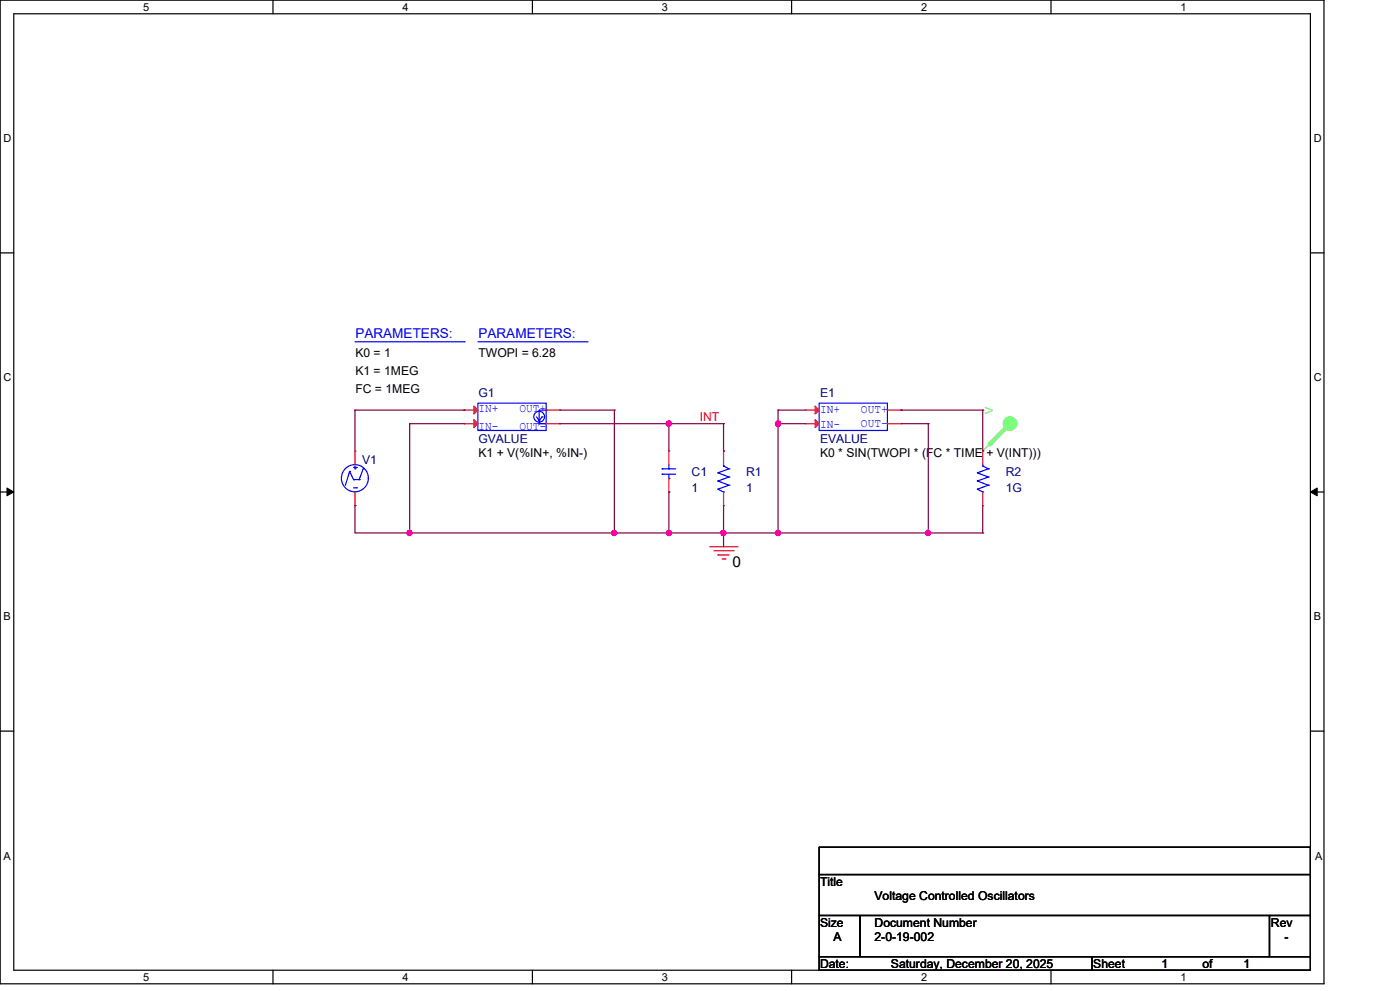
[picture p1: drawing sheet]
<svg xmlns="http://www.w3.org/2000/svg" width="297mm" height="210mm" viewBox="0 0 297 210" stroke-linecap="round" stroke-linejoin="round" font-family="sans-serif">
<g fill="none" stroke="#000" stroke-width=".25">
<path d="M0 0h280.6v208.4h-280.6zM2.9 2.9h274.8v202.6h-274.8zM57.8 0v2.9M112.8 0v2.9M167.8 0v2.9M222.7 0v2.9M0 53.6h2.9M277.7 53.6h2.9M0 104.2h2.9M277.7 104.2h2.9M0 154.9h2.9M277.7 154.9h2.9"/>
<path d="M173.6 179.4h104.1v5.8h-104.1zM173.6 185.2h104.1v8.7h-104.1zM173.6 193.9h8.7v8.7h-8.7zM182.3 193.9h86.7v8.7h-86.7zM269 193.9h8.7v8.7h-8.7zM57.8 205.5v2.9M112.8 205.5v2.9M167.8 205.5v2.9M173.6 202.6h57.8v2.9h-57.8zM222.7 205.5v2.9M231.4 202.6h46.3v2.9h-46.3z"/>
</g>
<path d="M1.5 103.4l1.4 .8-1.4 .8zM277.7 104.2l1.4-.8v1.6z" fill="#000" stroke="#000" stroke-width=".21"/>
<path d="M150.4 115.8h5.8M151.3 116.7h4.1M152.1 117.5h.1M152.1 117.5h2.4M153 118.4h.6M153.6 118.4h.1M155.4 116.7h.1M156.2 115.8h.1" fill="none" stroke="#f00" stroke-width=".25"/>
<circle cx="214" cy="89.7" r="1.42" fill="#5f5" stroke="#5f5" stroke-width=".25"/>
<path d="M208.3 95.5h.1M214.1 89.7l-5.8 5.8" fill="none" stroke="#5f5" stroke-width=".25"/>
<path d="M214.1 89.7l-4.4 4.4" fill="none" stroke="#5f5" stroke-width=".85"/>
<circle cx="209.7" cy="94.1" r=".42" fill="#5f5"/>
<g fill="none" stroke="#00f" stroke-width=".25">
<path d="M75.2 72.4h23.2M98.4 72.4h.1M101.3 72.4h23.1M124.4 72.4h.1M74.1 99.9h.1M74.1 99.9l-.9 2.9M74.1 99.9l.8 1.7M74.9 99h.6M75.2 99.3h.1M75.2 98.7v.6M75.5 99h.1M77 99.3h.1"/>
<path d="M77 99.3l-.9 2.3M101.3 85.4h14.4v5.8h-14.4zM113.7 88.3l.6 .8M114.3 89.1h.1M114.3 89.7h.1M114.3 89.7h1.4M114.9 88.3h.1M114.9 88.3l-.6 .8M115.7 86.9h.1M115.7 86.9h-1.4v2.8M140.3 99.3h.1M140.3 99.3h2.9"/>
<path d="M141.7 99.3h.1M141.7 98.4v.9M153.3 98.7h.1M153.3 98.7l1.2 .6M153.3 98.4v.3M154.5 99.3h.1M154.5 99.3l-2.4 .8M173.6 85.4h14.5v5.8h-14.5zM208.3 98.7h.1M208.3 98.7l1.1 .6M208.3 98.4v.3M209.4 99.3h.1"/>
<path d="M209.4 99.3l-2.3 .8M74.9 101.6h.1M74.9 101.6h1.2M74.9 103.3h.6M75.5 103.3h.1M76.1 101.6h.1M140.3 100.4h.1M140.3 100.4h2.9M141.7 101.3h.1M141.7 100.4v.9M152.1 100.1h.1M152.1 101.9h.1"/>
<path d="M152.1 103.6h.1M152.1 100.1l2.4 .9M152.1 101.9l2.4 .9M152.1 103.6l1.2 .6M153.3 104.2h.1M154.5 101h.1M154.5 102.8h.1M154.5 101l-2.4 .9M154.5 102.8l-2.4 .8M207.1 100.1h.1M207.1 101.9h.1M207.1 103.6h.1"/>
<path d="M207.1 100.1l2.3 .9M207.1 101.9l2.3 .9M207.1 103.6l1.2 .6M208.3 104.2h.1M209.4 101h.1M209.4 102.8h.1M209.4 101l-2.3 .9M209.4 102.8l-2.3 .8"/>
<circle cx="114.3" cy="88.3" r="1.14"/>
<circle cx="75.2" cy="101.3" r="2.87"/>
</g>
<g fill="none" stroke="#f00" stroke-width=".25">
<path d="M75.2 95.5h.1M75.2 95.5v2.9M98.4 86.9h.1M98.4 89.7h.1M98.4 86.9h2.9M98.4 89.7h2.9M115.7 86.9h2.9M115.7 89.7h2.9M118.6 86.9h.1M118.6 89.7h.1M141.7 95.5h.1M141.7 95.5v2.9"/>
<path d="M153.3 95.5h.1M153.3 95.5v2.9M170.7 86.9h.1M170.7 89.7h.1M170.7 86.9h2.9M170.7 89.7h2.9M188.1 86.9h2.8M188.1 89.7h2.8M190.9 86.9h.1M190.9 89.7h.1M208.3 95.5h.1M208.3 95.5v2.9"/>
<path d="M75.2 107.1h.1M75.2 104.2v2.9M141.7 104.2h.1M141.7 101.3v2.9M153.3 107.1h.1M153.3 104.2v2.9M208.3 107.1h.1M208.3 104.2v2.9"/>
</g>
<g fill="#f00" stroke="#f00" stroke-width=".25">
<path d="M172.7 86l.9 .9-.9 .8z"/>
<path d="M172.7 88.9l.9 .8-.9 .9z"/>
<path d="M100.4 86l.9 .9-.9 .8z"/>
<path d="M100.4 88.9l.9 .8-.9 .9z"/>
</g>
<g fill="none" stroke="#800040" stroke-width=".25">
<path d="M75.2 86.9h.1M75.2 86.9h23.2M75.2 86.9v8.6M86.8 89.7h.1M86.8 89.7h11.6M86.8 89.7v23.2M98.4 86.9h.1M118.6 89.7h34.7M118.6 86.9h11.6M130.2 86.9h.1M130.2 86.9v26M141.7 89.7h.1"/>
<path d="M141.7 89.7v5.8M153.3 89.7h.1M153.3 95.5h.1M153.3 89.7v5.8M164.9 89.7h.1M164.9 86.9h.1M164.9 89.7h5.8M164.9 86.9h5.8M164.9 86.9v26M190.9 86.9h.1M190.9 89.7h5.8M190.9 86.9h17.4"/>
<path d="M196.7 89.7h.1M196.7 89.7v23.2M208.3 86.9h.1M208.3 86.9v8.6M75.2 107.1h.1M75.2 107.1v5.8h133.1M86.8 112.9h.1M130.2 112.9h.1M141.7 112.9h.1M141.7 104.2h.1M141.7 104.2v8.7M153.3 112.9h.1"/>
<path d="M153.3 107.1v8.7M164.9 112.9h.1M196.7 112.9h.1M208.3 112.9h.1M208.3 107.1v5.8"/>
</g>
<g fill="#f0f" stroke="#f0f" stroke-width=".25">
<circle cx="141.7" cy="89.7" r=".56"/>
<circle cx="153.3" cy="112.9" r=".55"/>
<circle cx="141.7" cy="112.9" r=".55"/>
<circle cx="130.2" cy="112.9" r=".55"/>
<circle cx="86.8" cy="112.9" r=".55"/>
<circle cx="164.9" cy="89.7" r=".56"/>
<circle cx="164.9" cy="112.9" r=".55"/>
<circle cx="196.7" cy="112.9" r=".55"/>
</g>
<text font-size="3.2" x="155.2" y="120.1">0</text>
<g font-size="2.9" fill="#00f">
<text x="75.3" y="71.5">PARAMETERS:</text>
<text x="101.4" y="71.5">PARAMETERS:</text>
</g>
<g font-size="2.6">
<text x="75.3" y="75.6">K0 = 1</text>
<text x="101.4" y="75.6">TWOPI = 6.28</text>
<text x="75.3" y="79.4">K1 = 1MEG</text>
<text x="75.3" y="83.1">FC = 1MEG</text>
<text x="101.4" y="96.7">K1 + V(%IN+, %IN-)</text>
<text x="173.8" y="96.7">K0 * SIN(TWOPI * (FC * TIME + V(INT)))</text>
<text x="173.8" y="187.7">Title</text>
<text x="185.3" y="190.6">Voltage Controlled Oscillators</text>
<text x="173.8" y="196.3">Size</text>
<text x="185.3" y="196.3">Document Number</text>
<text x="269.3" y="196.3">Rev</text>
<text x="176.7" y="199.3">A</text>
<text x="185.3" y="199.3">2-0-19-002</text>
<text x="272.2" y="199.3">-</text>
<text x="173.8" y="205.1">Date:</text>
<text x="188.8" y="205.1">Saturday, December 20, 2025</text>
<text x="231.7" y="205.1">Sheet</text>
<text x="246.2" y="205.1">1</text>
<text x="254.8" y="205.1">of</text>
<text x="263.5" y="205.1">1</text>
</g>
<g font-size="2.6" fill="#000080">
<text x="101.4" y="84">G1</text>
<text x="173.8" y="84">E1</text>
<text x="101.4" y="93.9">GVALUE</text>
<text x="173.8" y="93.9">EVALUE</text>
<text x="76.7" y="98.2">V1</text>
<text x="146.6" y="100.8">C1</text>
<text x="158.1" y="100.8">R1</text>
<text x="213.1" y="100.8">R2</text>
<text x="146.6" y="104.3">1</text>
<text x="158.1" y="104.3">1</text>
<text x="213.1" y="104.3">1G</text>
</g>
<g font-size="2.6" fill="#00f">
<text x="101.4" y="87.2">IN+</text>
<text x="110.1" y="87.2">OUT+</text>
<text x="173.8" y="87.5">IN+</text>
<text x="182.5" y="87.5">OUT+</text>
<text x="101.4" y="91">IN-</text>
<text x="110.1" y="91">OUT-</text>
<text x="173.8" y="90.7">IN-</text>
<text x="182.5" y="90.4">OUT-</text>
</g>
<text font-size="2.6" fill="#f00" x="148.3" y="89.2">INT</text>
<g font-size="2.3">
<text x="30.4" y="2.2">5</text>
<text x="85.3" y="2.2">4</text>
<text x="140.3" y="2.2">3</text>
<text x="195.2" y="2.2">2</text>
<text x="250.2" y="2.2">1</text>
<text x=".8" y="30.1">D</text>
<text x="278.4" y="30.1">D</text>
<text x=".8" y="80.8">C</text>
<text x="278.4" y="80.8">C</text>
<text x=".8" y="131.4">B</text>
<text x="278.4" y="131.4">B</text>
<text x=".8" y="182.2">A</text>
<text x="278.7" y="182.2">A</text>
<text x="30.4" y="207.7">5</text>
<text x="85.3" y="207.7">4</text>
<text x="140.3" y="207.7">3</text>
<text x="195.2" y="207.7">2</text>
<text x="250.2" y="207.7">1</text>
</g>
<text font-size="2.3" fill="#5f5" x="210.4" y="87.8" transform="rotate(-90 210.4 87.8)">V</text>
</svg>
